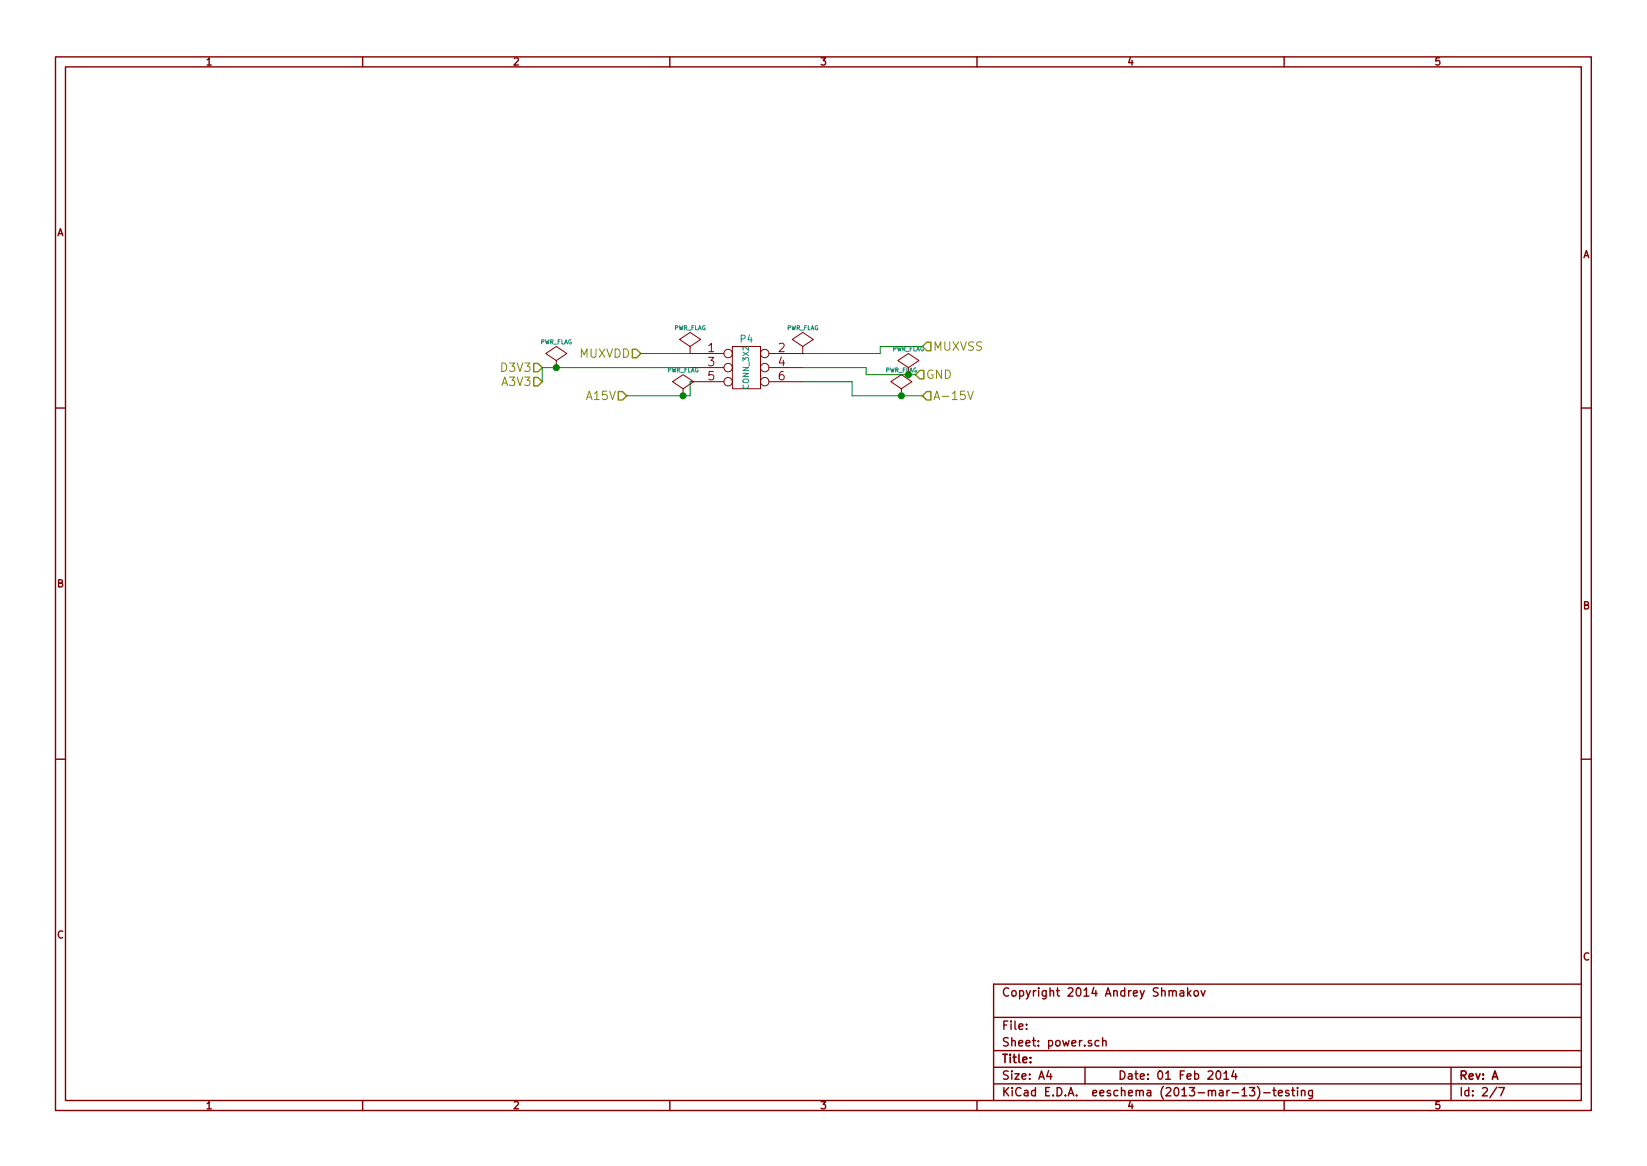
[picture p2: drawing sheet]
EESchema Schematic File Version 2
LIBS:ddslib
LIBS:tDCS_driver-cache
EELAYER 24 0
EELAYER END
$Descr A4 11693 8268
encoding utf-8
Sheet 2 7
Title ""
Date "01 Feb 2014"
Rev "A"
Comp ""
Comment1 "Copyright 2014 Andrey Shmakov"
Comment2 ""
Comment3 ""
Comment4 ""
$EndDescr
Text HLabel 3850 2600 0    60   Input ~ 0
D3V3
Text HLabel 6550 2450 2    60   Input ~ 0
MUXVSS
Text HLabel 4550 2500 0    60   Input ~ 0
MUXVDD
Text HLabel 6500 2650 2    60   Input ~ 0
GND
Text HLabel 6550 2800 2    60   Input ~ 0
A-15V
Text HLabel 4450 2800 0    60   Input ~ 0
A15V
Text HLabel 3850 2700 0    60   Input ~ 0
A3V3
$Comp
L CONN_3X2 P4
U 1 1
P 5300 2650
F 0 "P4" H 5300 2900 50  0000 C CNN
F 1 "CONN_3X2" V 5300 2700 40  0000 C CNN
F 2 "" H 5300 2650 60  0000 C CNN
F 3 "" H 5300 2650 60  0000 C CNN
	1    5300 2650
	1    0    0    -1  
$EndComp
Wire Wire Line
	5700 2500 6250 2500
Wire Wire Line
	6250 2500 6250 2450
Wire Wire Line
	6250 2450 6550 2450
Wire Wire Line
	6500 2650 6150 2650
Wire Wire Line
	6150 2650 6150 2600
Wire Wire Line
	6150 2600 5700 2600
Wire Wire Line
	5700 2700 6050 2700
Wire Wire Line
	6050 2700 6050 2800
Wire Wire Line
	6050 2800 6550 2800
Wire Wire Line
	4900 2500 4550 2500
Wire Wire Line
	4900 2600 3850 2600
Wire Wire Line
	3850 2600 3850 2700
Wire Wire Line
	4450 2800 4900 2800
Wire Wire Line
	4900 2800 4900 2700
$Comp
L PWR_FLAG #FLG08
U 1 1
P 5700 2500
F 0 "#FLG08" H 5700 2595 30  0001 C CNN
F 1 "PWR_FLAG" H 5700 2680 30  0000 C CNN
F 2 "" H 5700 2500 60  0000 C CNN
F 3 "" H 5700 2500 60  0000 C CNN
	1    5700 2500
	1    0    0    -1  
$EndComp
$Comp
L PWR_FLAG #FLG09
U 1 1
P 6450 2650
F 0 "#FLG09" H 6450 2745 30  0001 C CNN
F 1 "PWR_FLAG" H 6450 2830 30  0000 C CNN
F 2 "" H 6450 2650 60  0000 C CNN
F 3 "" H 6450 2650 60  0000 C CNN
	1    6450 2650
	1    0    0    -1  
$EndComp
$Comp
L PWR_FLAG #FLG010
U 1 1
P 6400 2800
F 0 "#FLG010" H 6400 2895 30  0001 C CNN
F 1 "PWR_FLAG" H 6400 2980 30  0000 C CNN
F 2 "" H 6400 2800 60  0000 C CNN
F 3 "" H 6400 2800 60  0000 C CNN
	1    6400 2800
	1    0    0    -1  
$EndComp
$Comp
L PWR_FLAG #FLG011
U 1 1
P 4900 2500
F 0 "#FLG011" H 4900 2595 30  0001 C CNN
F 1 "PWR_FLAG" H 4900 2680 30  0000 C CNN
F 2 "" H 4900 2500 60  0000 C CNN
F 3 "" H 4900 2500 60  0000 C CNN
	1    4900 2500
	1    0    0    -1  
$EndComp
$Comp
L PWR_FLAG #FLG012
U 1 1
P 3950 2600
F 0 "#FLG012" H 3950 2695 30  0001 C CNN
F 1 "PWR_FLAG" H 3950 2780 30  0000 C CNN
F 2 "" H 3950 2600 60  0000 C CNN
F 3 "" H 3950 2600 60  0000 C CNN
	1    3950 2600
	1    0    0    -1  
$EndComp
$Comp
L PWR_FLAG #FLG013
U 1 1
P 4850 2800
F 0 "#FLG013" H 4850 2895 30  0001 C CNN
F 1 "PWR_FLAG" H 4850 2980 30  0000 C CNN
F 2 "" H 4850 2800 60  0000 C CNN
F 3 "" H 4850 2800 60  0000 C CNN
	1    4850 2800
	1    0    0    -1  
$EndComp
Connection ~ 6450 2650
Connection ~ 6400 2800
Connection ~ 4850 2800
Connection ~ 3950 2600
$EndSCHEMATC
